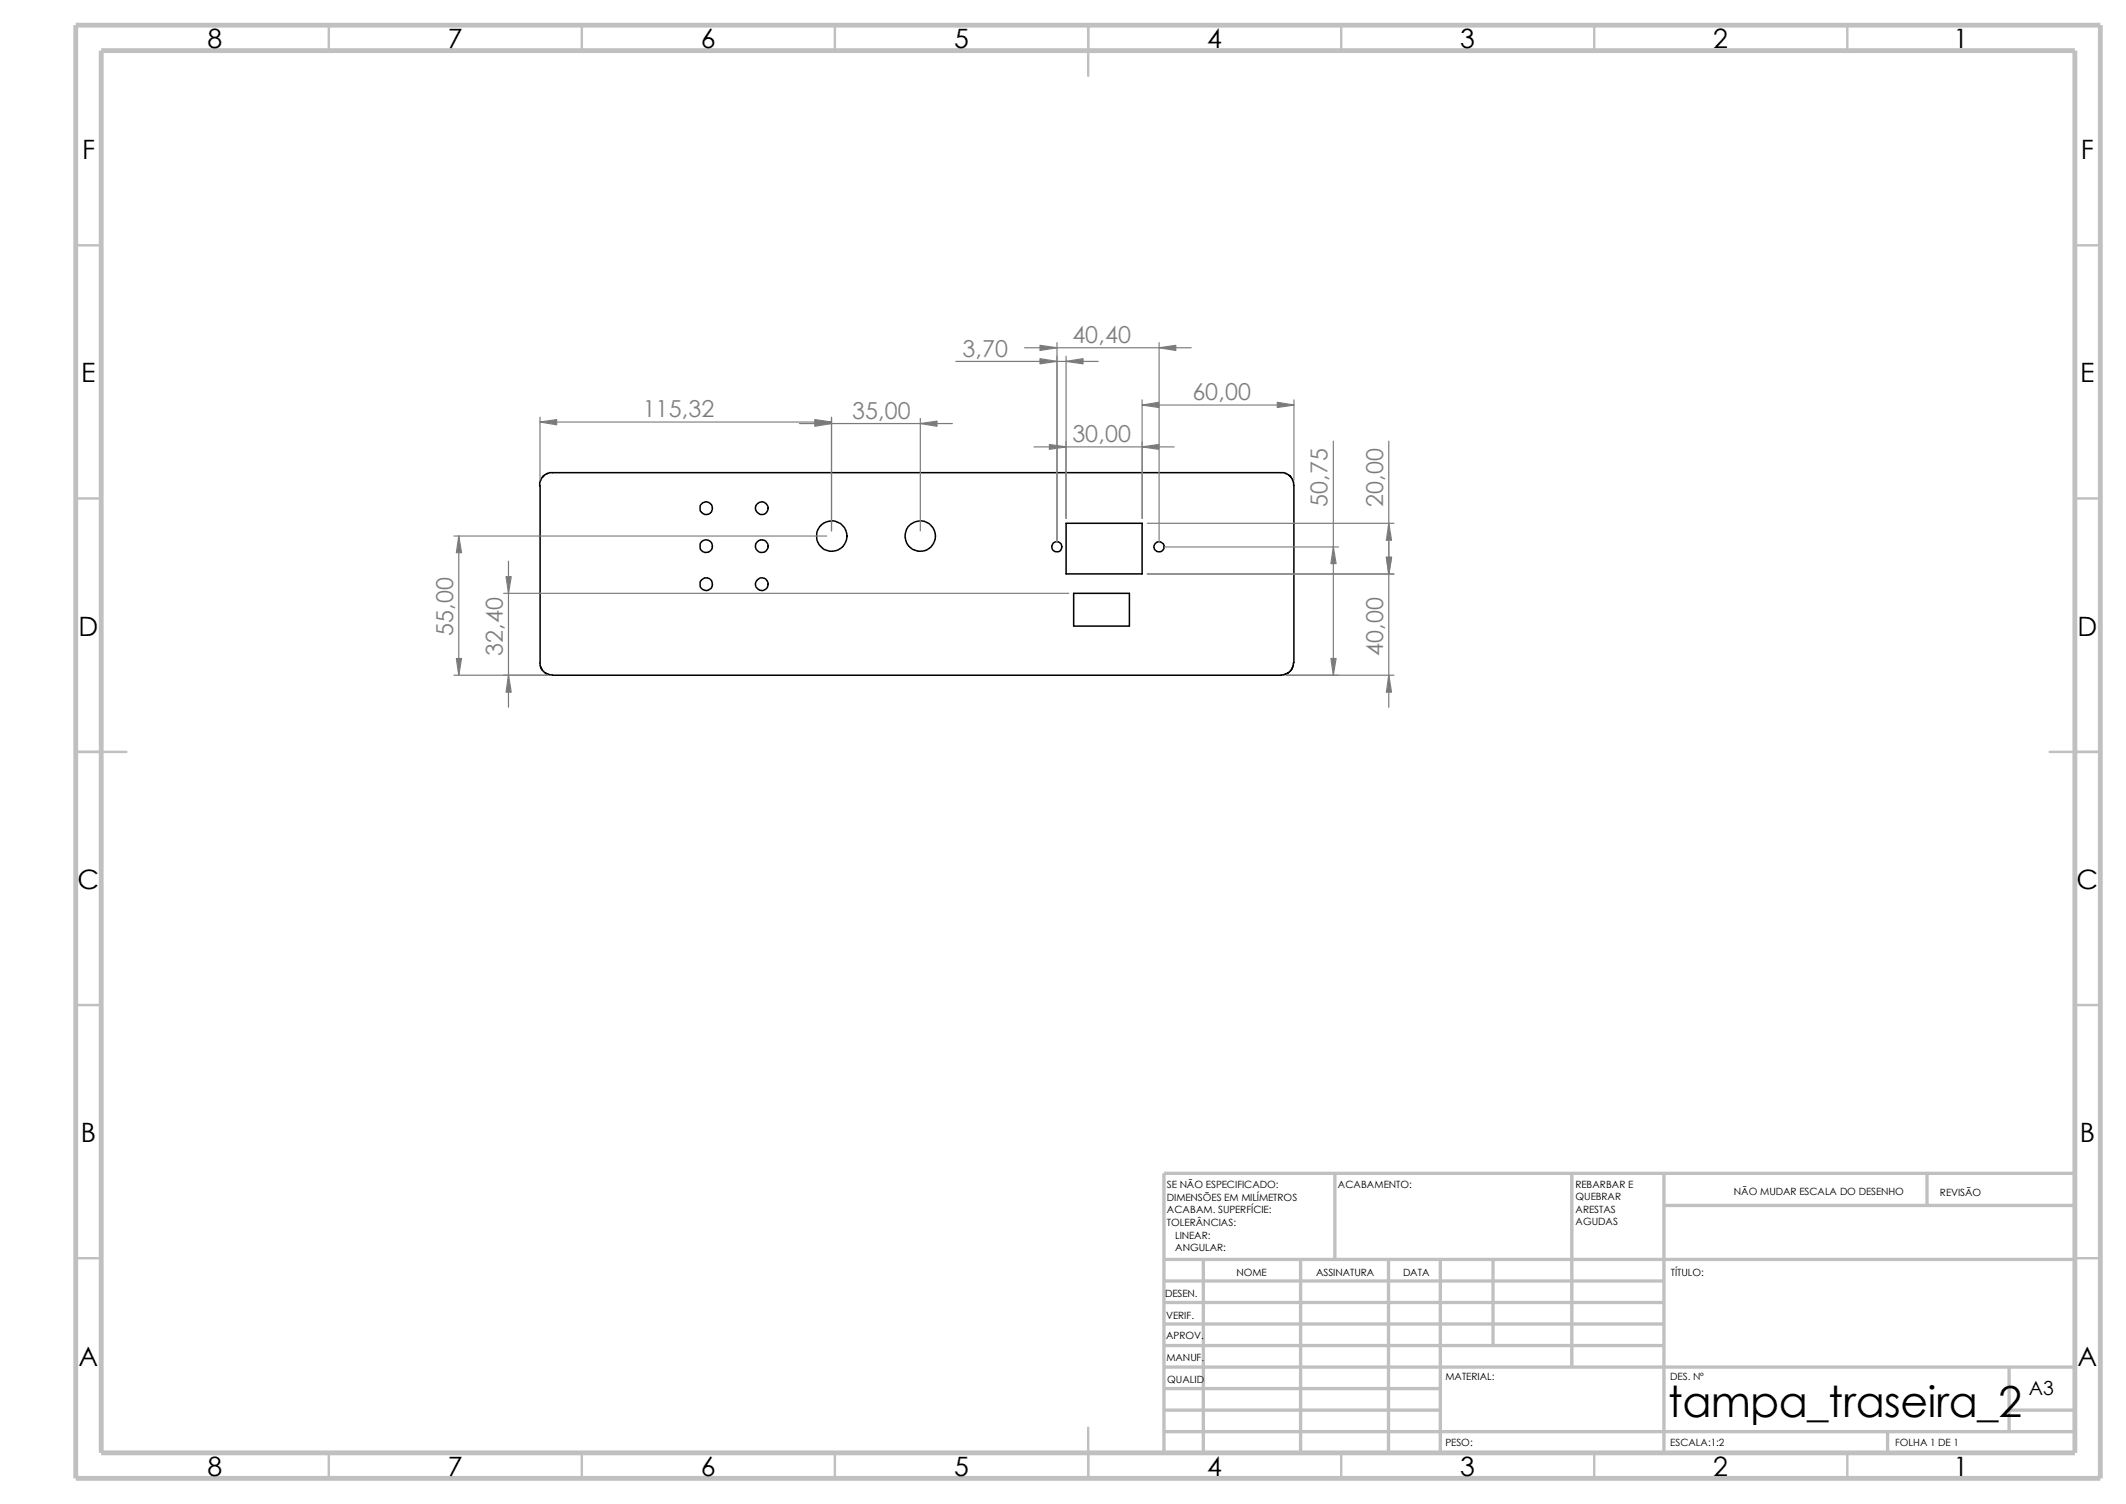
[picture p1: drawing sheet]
<svg xmlns="http://www.w3.org/2000/svg" width="297mm" height="210mm" viewBox="0 0 297 210" stroke-linecap="round" stroke-linejoin="round" font-family="sans-serif">
<g fill="none" stroke="#c0c0c0" stroke-width=".34">
<path d="M45.9 3.5v3.6M81.3 3.5v3.6M116.6 3.5v3.6M152 3.5v7.1M187.4 3.5v3.6M222.7 3.5v3.6M258.1 3.5v3.6M10.6 34.2h3.5M289.9 34.2h3.5M10.6 69.6h3.5M289.9 69.6h3.5M10.6 105h7.1"/>
<path d="M286.3 105h7.1M10.6 140.3h3.5M289.9 140.3h3.5M10.6 175.7h3.5M289.9 175.7h3.5M152 199.3v7.1M45.9 202.9v3.5M81.3 202.9v3.5M116.6 202.9v3.5M187.4 202.9v3.5M222.7 202.9v3.5M258.1 202.9v3.5"/>
</g>
<g fill="none" stroke="#c0c0c0" stroke-width=".47">
<path d="M162.6 175.9h127.3M162.6 178.9h69.9M168.1 175.9v27M181.7 175.9v27M186.5 163.8v12.1M194 175.9v27M201.2 175.9v27M208.6 175.9v12M219.6 163.8v27.1M232.5 168.3h57.4M232.5 163.8v39.1M269.2 163.8v4.5"/>
<path d="M289.9 163.8h-127.3v39.1M162.6 193.9h38.6M162.6 190.9h127.3M162.6 199.9h127.3M162.6 196.9h38.6M162.6 187.9h69.9M162.6 184.9h69.9M162.6 181.9h69.9M263.7 199.9v3M280.7 190.9v9M280.7 196.9h9.2"/>
</g>
<path d="M10.6 3.5h282.8v202.9h-282.8zM14.1 7.1h275.8v195.8h-275.8z" fill="none" stroke="#c0c0c0" stroke-width=".68" stroke-linecap="butt"/>
<g fill="none" stroke="#000" stroke-width=".21">
<path d="M75.4 67.8v-.6l.4-.6 .4-.4 .6-.2h102.5l.6 .2 .4 .4 .3 .5 .2 .7v24.7M75.4 67.8v25.1l.2 .5 .3 .3 .3 .3 .6 .2 102.2 .1 .6-.2 .4-.2 .5-.5 .2-.9M148.9 73.1h10.7v7h-10.7zM150 82.8h7.8v4.6h-7.8z"/>
<circle cx="98.6" cy="76.3" r=".89"/>
<circle cx="98.6" cy="71" r=".88"/>
<circle cx="106.4" cy="76.3" r=".89"/>
<circle cx="106.4" cy="71" r=".88"/>
<circle cx="116.2" cy="74.9" r="2.14"/>
<circle cx="128.6" cy="74.9" r="2.12"/>
<circle cx="147.6" cy="76.4" r=".71"/>
<circle cx="161.9" cy="76.3" r=".71"/>
<circle cx="98.6" cy="81.6" r=".88"/>
<circle cx="106.4" cy="81.6" r=".88"/>
</g>
<g fill="none" stroke="#808080" stroke-width=".17">
<path d="M75.4 58.3v8.8M75.4 58.9h40.8M111.7 59.1h21.4M116.2 58.3v15.8M128.6 58.4v15.7M133.5 50.5h19.9M143.1 48.6h23.3M147.7 47.8v27.8M148.9 49.7v22.7M159.6 55.8v16.6M159.6 56.6h21.2M161.9 47.8v27.8"/>
<path d="M180.8 55.8v11.3M63.4 74.8h52.1M64.1 74.8v19.5M71 78.4v20.4M144.4 62.4h19.6M160.3 73.1h34.4M162.6 76.4h24.4M186.3 61.6v32.7M194 61.6v37.2M63.4 94.3h13.1M70.4 82.8h78.9M160.3 80.1h34.4"/>
<path d="M179.7 94.3h15"/>
</g>
<g fill="#808080" stroke="#808080" stroke-width=".17">
<path d="M193.7 77.8h.7l-.4 2.3z"/>
<path d="M194 94.3l.4 2.3h-.7z"/>
<path d="M186.3 76.4l.3 2.3h-.7z"/>
<path d="M185.9 91.9h.7l-.3 2.4z"/>
<path d="M159.6 62.4l2.3-.3v.6z"/>
<path d="M146.6 62.1l2.3 .3-2.3 .3z"/>
<path d="M194 73.1l.4 2.3h-.7z"/>
<path d="M145.3 48.2l2.4 .4-2.4 .3z"/>
<path d="M161.9 48.6l2.4-.4v.7z"/>
<path d="M145.3 50.1l2.4 .4-2.4 .3z"/>
<path d="M148.9 50.5l2.4-.4v.7z"/>
<path d="M159.6 56.6l2.3-.4v.7z"/>
<path d="M178.4 56.2l2.4 .4-2.4 .3z"/>
<path d="M75.4 58.9l2.4-.3v.7z"/>
<path d="M113.8 58.6l2.4 .3-2.4 .4z"/>
<path d="M113.8 58.8l2.4 .3-2.4 .4z"/>
<path d="M128.6 59.1l2.3-.3v.7z"/>
<path d="M63.8 91.9h.7l-.4 2.4z"/>
<path d="M64.1 74.8l.4 2.4h-.7z"/>
<path d="M71 94.3l.4 2.3h-.7z"/>
<path d="M70.7 80.5h.7l-.4 2.3z"/>
</g>
<text font-size="6" x="233" y="197.8">tampa_traseira_2</text>
<g font-size="3.7">
<text x="29" y="6.7">8</text>
<text x="62.6" y="6.7">7</text>
<text x="97.9" y="6.7">6</text>
<text x="133.3" y="6.7">5</text>
<text x="168.7" y="6.7">4</text>
<text x="204" y="6.7">3</text>
<text x="239.3" y="6.7">2</text>
<text x="272.9" y="6.7">1</text>
<text x="11.5" y="22.1">F</text>
<text x="290.7" y="22.1">F</text>
<text x="11.3" y="53.4">E</text>
<text x="290.6" y="53.4">E</text>
<text x="11" y="88.8">D</text>
<text x="290.2" y="88.8">D</text>
<text x="10.8" y="124.1">C</text>
<text x="290.1" y="124.1">C</text>
<text x="11.3" y="159.5">B</text>
<text x="290.5" y="159.5">B</text>
<text x="11" y="190.8">A</text>
<text x="290.2" y="190.8">A</text>
<text x="29" y="206.1">8</text>
<text x="62.6" y="206.1">7</text>
<text x="97.9" y="206.1">6</text>
<text x="133.3" y="206.1">5</text>
<text x="168.7" y="206.1">4</text>
<text x="204" y="206.1">3</text>
<text x="239.3" y="206.1">2</text>
<text x="272.9" y="206.1">1</text>
</g>
<g font-size="3.3" fill="#808080">
<text x="149.8" y="47.9">40,40</text>
<text x="134.4" y="49.8">3,70</text>
<text x="89.8" y="58.2">115,32</text>
<text x="119" y="58.5">35,00</text>
<text x="166.6" y="55.9">60,00</text>
<text x="149.8" y="61.7">30,00</text>
<text x="185.5" y="70.7" transform="rotate(-90 185.5 70.7)">50,75</text>
<text x="193.2" y="70.7" transform="rotate(-90 193.2 70.7)">20,00</text>
<text x="63.3" y="88.8" transform="rotate(-90 63.3 88.8)">55,00</text>
<text x="70.2" y="91.6" transform="rotate(-90 70.2 91.6)">32,40</text>
<text x="193.2" y="91.6" transform="rotate(-90 193.2 91.6)">40,00</text>
</g>
<text font-size="2.7" x="283.4" y="194.8">A3</text>
<g font-size="1.4">
<text x="163" y="165.9">SE NÃO ESPECIFICADO:</text>
<text x="163" y="167.6">DIMENSÕES EM MILÍMETROS</text>
<text x="186.9" y="165.9">ACABAMENTO:</text>
<text x="220.1" y="165.8">REBARBAR E</text>
<text x="220.1" y="167.6">QUEBRAR</text>
<text x="242.2" y="166.8">NÃO MUDAR ESCALA DO DESENHO</text>
<text x="271" y="167">REVISÃO</text>
<text x="163" y="171.2">TOLERÂNCIAS:</text>
<text x="163" y="169.4">ACABAM. SUPERFÍCIE:</text>
<text x="164.2" y="172.9">LINEAR:</text>
<text x="220.1" y="171.1">AGUDAS</text>
<text x="220.1" y="169.3">ARESTAS</text>
<text x="164.2" y="174.7">ANGULAR:</text>
<text x="172.7" y="178.2">NOME</text>
<text x="183.8" y="178.1">ASSINATURA</text>
<text x="196" y="178.1">DATA</text>
<text x="233.4" y="178.1">TÍTULO:</text>
<text x="162.8" y="181.1">DESEN.</text>
<text x="162.9" y="184.1">VERIF.</text>
<text x="162.9" y="187">APROV.</text>
<text x="162.9" y="190">MANUF.</text>
<text x="163.1" y="193.1">QUALID</text>
<text x="201.9" y="192.7">MATERIAL:</text>
<text x="233.3" y="192.7">DES. Nº</text>
<text x="201.9" y="201.9">PESO:</text>
<text x="233.3" y="201.9">ESCALA:1:2</text>
<text x="264.7" y="201.9">FOLHA 1 DE 1</text>
</g>
</svg>
